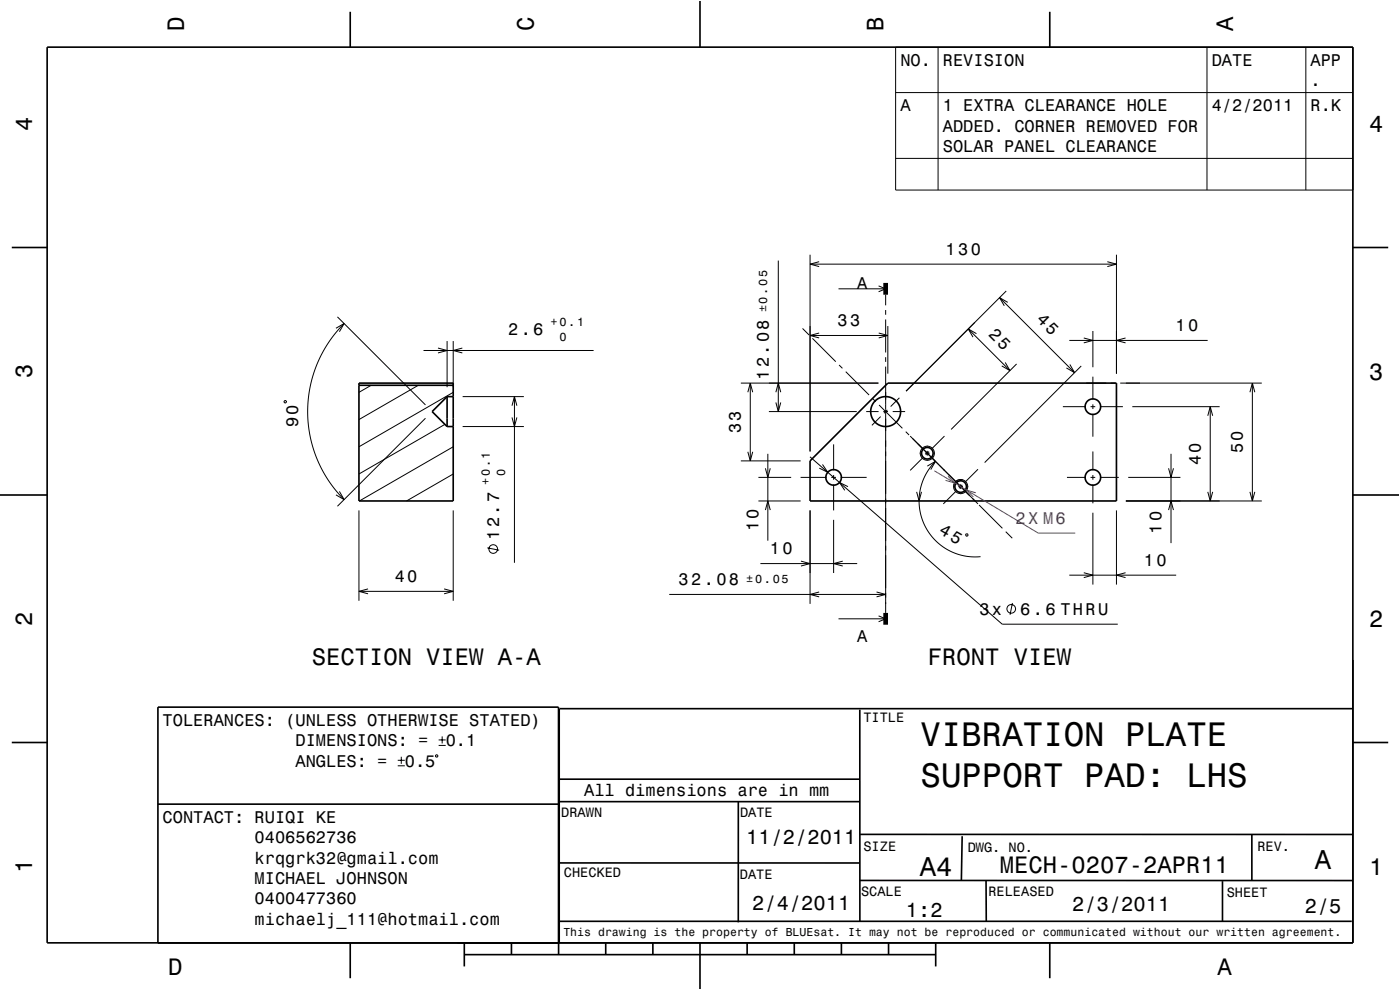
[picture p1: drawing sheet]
<svg xmlns="http://www.w3.org/2000/svg" width="297mm" height="210mm" viewBox="0 0 297 210" stroke-linecap="round" stroke-linejoin="round" font-family="sans-serif">
<g fill="none" stroke="#000" stroke-width=".21">
<path d="M190 10h97v30.3h-97zM190 19.6h97M199 10v30.3M256.1 10v30.3M277 10v30.3M190 33.6h97M165.1 55.3v32M171.8 54v41.8M171.8 56h65M173.8 55.5l-2 .5 2 .6M234.9 55.5l1.9 .5-1.9 .6M236.8 54v25.3"/>
<path d="M71.3 69.6l1.7-1-1 1.8M71.6 67.2l18.7 18.7M73 68.6l-1.7 1.9-1.5 2-1.3 2.1-1.2 2.5-.8 2.1-.7 2.7-.4 2.7-.1 2.5 .1 2.5 .3 2.7 .6 2.4 .8 2.4 1.1 2.3 1.4 2.3 1.6 2.2 1.8 2.1M89.8 74.3h36.1M92.9 73.8l1.9 .5-1.9 .6M94.8 72.3v9.8M96.1 72.3v9.8M98.1 73.8l-2 .5 2 .6M170.3 69.7l1.3 1.4M171.8 71.2h16.5M172.3 71.8l5 4.9M173.8 70.6l-2 .6 2 .5"/>
<path d="M177.9 61.3h10M178 77.4l.7 .7M179.4 78.8l5 5M186.4 60.6l1.5 .7-1.5 .6M186.4 70.6l1.9 .6-1.9 .5M187.9 62.5v2.3M187.9 65.8v1M187.9 67.8v7M187.9 75.8v1M187.9 77.8v52.2M188.3 69.2v10.1M205.4 69.8l8.8 8.8"/>
<path d="M207.1 70.8l-1.7-1 1 1.7M212.1 63.1l15.9 15.9M213.3 76.9l.9 1.7-1.7-1M213.5 61.7l-21.3 21.3M213.8 64.1l-1.7-1 1 1.8M215.7 77.2l-13.9 13.9M226.8 72.2h29.4M227 77.3l1 1.7-1.8-1M229.4 77.6l-20.5 20.5M229.9 71.7l1.9 .5-1.9 .5M231.8 70.2v7.7M231.8 79.9v4.9"/>
<path d="M238.8 71.7l-2 .5 2 .5M60.3 85.1l.3-.1 .2 .3-.4 .2zM78.7 81.7l-2.6 1.5M88.7 81.7l-12.6 7.3M90.3 88.7l-18.7 18.7M94.4 90l-18.3 10.5M96.1 94.8l-19.9 11.5M96.1 83.2l-20 11.6M98.1 90.5h13M98.1 84.1h13M108.6 86.1l.5-2 .6 2M108.6 88.5l.5 2 .6-2"/>
<path d="M109.1 84.1v35.3M157.2 81.3h29.1M157.2 97.8h12.6M158.6 83.2l.6-1.9 .5 1.9M158.6 95.8l.6 2 .5-2M159.2 81.3v16.5M162.4 99.3l.5 2 .5-2M162.9 96.3v18.4M163.1 87.3h18.7M164.6 85.4l.5 1.9 .5-1.9M164.6 83.2l.5-1.9 .5 1.9M171.8 96.9l40.8 35.5h24.5"/>
<path d="M174.5 98.5l1.1 1.7-1.8-.9M176.8 94.3v5.5M183.8 87.3h2.6M185.1 84.5l.7 .7M186.5 85.9l4.9 5M186.8 88.4l-1.8 1.8M187.4 87.3h1M188.2 86.9l-.7 .8M189.4 87.3h2.6M190.8 84.4l-1.9 1.8M192.1 91.6l.8 .7M193.1 92.5l2.6 2.6"/>
<path d="M193.6 93l5.6 5.6M195.1 96.1h.1M195.7 97.2l-2.6 2.6M196.2 96.1h1M196.7 98.9l1.8-1-1 1.7M196.7 94.5v.1M196.7 95.6v1M196.7 97.6v.1M197.1 95.8l-.7 .7M197.8 97.2l9.7 9.7M198.2 96.1h.1M198.5 97.9a11.9 11.9 0 0 0-2.4 13.4 11.9 11.9 0 0 0 11.9 6.8"/>
<path d="M200.4 92.5l-2.6 2.6M207.5 99.5l-2.6 2.7M225.5 86.3h4.8M230.4 81.3h4.2M231.3 86.3h1M231.8 85.8v1M231.8 87.8v4.8M231.8 95.8v4M233.3 86.3h4.9M235.6 81.3h1M237.6 81.3h30.1M240.2 86.3h18.5"/>
<path d="M247.9 99.3l.5 2 .5-2M248.4 96.3v18.9M256.2 88.2l.5-1.9 .6 1.9M256.7 86.3v20M265.2 83.2l.5-1.9 .5 1.9M265.7 81.3v25M72 104.2l1 1.8-1.7-1M76.1 108.3v19.1M96.1 100.5l-9.9 5.8M96.1 108.3v19.1M103.4 116.2l2.5 .5M160.9 106.3h8.9"/>
<path d="M160.9 101.3h6.9M161.3 119.5h20.5M162.4 108.2l.5-1.9 .5 1.9M169.8 101.3h5.5M169.9 119l1.9 .5-1.9 .6M171.8 108.3v19.8M176.3 101.3h1M176.8 100.8v1M176.8 102.8v5.5M176.8 110.3v11.2M178.3 101.3h5.6M178.8 119l-2 .5 2 .6"/>
<path d="M179.9 103.2l-1.8-.9 1.1 1.7M194.5 104.3l.5 2 .5-2M202.2 103.2h.1M202.7 104.3l-2.6 2.6M203.3 103.2h1M203.4 102.9l.7 .7M203.8 101.6v.1M203.8 102.7v1M203.8 104.7v.1M204.1 102.9l-.7 .7M204.9 113.3h.4v.4h-.4zM205.3 103.2h.1"/>
<path d="M207.7 107.1l5 5M213.4 112.8l1.3 1.4M226.3 101.3h4M231.3 101.3h1M231.8 100.8v1M231.8 102.8v4M231.8 108.8v15.2M233.3 101.3h4M236.8 108.3v15.7M238.8 106.3h28.9M239.3 101.3h11.1M247.9 108.2l.5-1.9 .5 1.9"/>
<path d="M256.2 104.3l.5 2 .6-2M265.2 104.3l.5 2 .5-2M76.1 125.4h20M78.1 124.9l-2 .5 2 .6M94.2 124.9l1.9 .5-1.9 .6M142 126.1h45.9M173.8 125.6l-2 .5 2 .5M177.9 131.3h10M186 125.6l1.9 .5-1.9 .5M186.4 130.6l1.5 .7-1.5 .6M214.8 127.9l-.5 2.5M226.8 122h22.7"/>
<path d="M229.9 121.5l1.9 .5-1.9 .5M238.8 121.5l-2 .5 2 .5M93.1 158.1h1.5M93.1 157h1.5M93.8 156.2v1.5M84.4 162.4h1.5M84.4 161.3h1.5M85.1 160.5v1.5M92.4 160.3l.3-.2 .2 .3-.3 .2z"/>
<circle cx="196.7" cy="96.1" r="1.5"/>
<circle cx="104.6" cy="116.5" r=".92"/>
<circle cx="203.8" cy="103.2" r="1.5"/>
<circle cx="214.5" cy="129.2" r=".92"/>
</g>
<path d="M198.2 99.9l22.1 13.2h7.8M201.1 101l1.4 1.4-1.9-.5M204.2 101.8a1.49 1.49 0 0 0-1.9 1.2M207 104.5l-1.9-.5 1.4 1.4" fill="none" stroke="#800080" stroke-width=".21"/>
<g fill="none" stroke="#000" stroke-width=".35">
<path d="M10 10h277v190h-277zM74.3 2.5v7.5M148.5 0v10M222.7 2.5v7.5M2.5 52.5h7.5M287 52.5h7.5M76.1 81.3h20v25h-20zM76.1 81.7h20M94.8 84.1h1.3M94.8 84.1l-3.1 3.2 3.1 3.2M94.8 90.5h1.3M94.8 84.1v6.4"/>
<path d="M171.8 97.8l16.5-16.5h48.5v25h-65zM0 105h10M287 105h10M2.5 157.5h7.5M118.6 150.3v49.6M118.8 150.3h168.2M182.4 150.5v44.9M287 157.5h7.5M33.5 170.6h85M118.5 170h63.8M118.7 165.3h63.6M156.6 170.1v25.6"/>
<path d="M182.5 177h104.5M204.1 177.4l-.2 9.3M265.6 177.1v9.7M118.5 195.4h168.3M118.8 183l63.5 .1M182.4 186.8h104.5M209.2 186.7v8.7M259.3 186.9v8.5M74.3 200v7.5M98.5 202.5h100M98.5 200v5M108.5 200v2.5"/>
<path d="M118.5 200h-85v-50h85v52.5M128.5 200v2.5M138.5 200v2.5M148.5 200v10M158.5 200v2.5M168.5 200v2.5M178.5 200v2.5M188.5 200v2.5M198.5 200v5M222.7 200v7.5"/>
<circle cx="187.9" cy="87.3" r="3.2"/>
<circle cx="196.7" cy="96.1" r="1.23"/>
<circle cx="231.8" cy="86.3" r="1.65"/>
<circle cx="176.8" cy="101.3" r="1.65"/>
<circle cx="203.8" cy="103.2" r="1.23"/>
<circle cx="231.8" cy="101.3" r="1.65"/>
</g>
<path d="M187.9 60v2.5M187.9 130v2.5" fill="none" stroke="#000" stroke-width="1" stroke-linecap="butt"/>
<path d="M0 0h297v210h-297" fill="none" stroke="#fff" stroke-width=".21"/>
<g font-size="7.2">
<text x="195.3" y="158.3">VIBRATION PLATE</text>
<text x="195.3" y="166.9">SUPPORT PAD: LHS</text>
</g>
<g font-size="5.8">
<text x="195.1" y="185.9">A4</text>
<text x="278.9" y="184.3">A</text>
</g>
<g font-size="5">
<text x="39" y="6.5" transform="rotate(-90 39 6.5)">D</text>
<text x="113.2" y="6.5" transform="rotate(-90 113.2 6.5)">C</text>
<text x="187.4" y="6.5" transform="rotate(-90 187.4 6.5)">B</text>
<text x="261.6" y="6.5" transform="rotate(-90 261.6 6.5)">A</text>
<text x="6.8" y="27.8" transform="rotate(-90 6.8 27.8)">4</text>
<text x="290.5" y="28.1">4</text>
<text x="6.8" y="80.3" transform="rotate(-90 6.8 80.3)">3</text>
<text x="290.5" y="80.6">3</text>
<text x="6.8" y="132.8" transform="rotate(-90 6.8 132.8)">2</text>
<text x="290.5" y="133.1">2</text>
<text x="66.1" y="141.1">SECTION VIEW A-A</text>
<text x="196.8" y="141.1">FRONT VIEW</text>
<text x="6.8" y="185.3" transform="rotate(-90 6.8 185.3)">1</text>
<text x="212.1" y="185.1">MECH-0207-2APR11</text>
<text x="290.5" y="185.6">1</text>
<text x="35.7" y="206.8">D</text>
<text x="258.3" y="206.8">A</text>
</g>
<g font-size="4.3">
<text x="158.3" y="179">11/2/2011</text>
<text x="159.6" y="193">2/4/2011</text>
<text x="192.2" y="194.6">1:2</text>
<text x="227.5" y="193.3">2/3/2011</text>
<text x="276.8" y="193.7">2/5</text>
</g>
<g font-size="3.6">
<text x="191" y="14">NO.</text>
<text x="200" y="14">REVISION</text>
<text x="257.1" y="14">DATE</text>
<text x="278" y="14">APP</text>
<text x="191" y="23.6">A</text>
<text x="200" y="23.6">1 EXTRA CLEARANCE HOLE</text>
<text x="257.1" y="23.6">4/2/2011</text>
<text x="278" y="18.3">.</text>
<text x="278" y="23.6">R.K</text>
<text x="200" y="27.9">ADDED. CORNER REMOVED FOR</text>
<text x="200" y="32.2">SOLAR PANEL CLEARANCE</text>
<text x="200.6" y="54">130</text>
<text x="181.8" y="61.3">A</text>
<text x="107.8" y="71.1">2.6</text>
<text x="177.7" y="69.2">33</text>
<text x="209.5" y="71.1" transform="rotate(45 209.5 71.1)">25</text>
<text x="219.7" y="68" transform="rotate(45 219.7 68)">45</text>
<text x="249.4" y="70.2">10</text>
<text x="163.1" y="80.6" transform="rotate(-90 163.1 80.6)">12.08</text>
<text x="63.3" y="90.6" transform="rotate(-90 63.3 90.6)">90</text>
<text x="157.2" y="91.9" transform="rotate(-90 157.2 91.9)">33</text>
<text x="254.7" y="98.7" transform="rotate(-90 254.7 98.7)">40</text>
<text x="263.7" y="96.2" transform="rotate(-90 263.7 96.2)">50</text>
<text x="160.9" y="112.7" transform="rotate(-90 160.9 112.7)">10</text>
<text x="199" y="113.2" transform="rotate(30 199 113.2)">45</text>
<text x="246.4" y="113.2" transform="rotate(-90 246.4 113.2)">10</text>
<text x="105.9" y="114.5" transform="rotate(-90 105.9 114.5)">12.7</text>
<text x="163.3" y="117.5">10</text>
<text x="83.7" y="123.4">40</text>
<text x="144" y="124.1">32.08</text>
<text x="242.7" y="120">10</text>
<text x="207.8" y="130.4">3x</text>
<text x="216.4" y="130.4">6.6 THRU</text>
<text x="181.8" y="136.3">A</text>
<text x="34.5" y="154">TOLERANCES: (UNLESS OTHERWISE STATED)</text>
<text x="62.7" y="158.3">DIMENSIONS: =</text>
<text x="94.6" y="158.3">0.1</text>
<text x="62.7" y="162.6">ANGLES: =</text>
<text x="85.9" y="162.6">0.5</text>
<text x="123.9" y="168.9">All dimensions are in mm</text>
<text x="34.5" y="174.5">CONTACT: RUIQI KE</text>
<text x="54" y="178.9">0406562736</text>
<text x="54" y="183.2">krqgrk32@gmail.com</text>
<text x="54" y="187.5">MICHAEL JOHNSON</text>
<text x="54" y="191.8">0400477360</text>
<text x="54" y="196.1">michaelj_111@hotmail.com</text>
</g>
<text font-size="3.6" fill="#800080" x="215.4" y="111.1">2X M6</text>
<g font-size="2.9">
<text x="183.2" y="153.2">TITLE</text>
<text x="119.1" y="173.3">DRAWN</text>
<text x="157" y="173.3">DATE</text>
<text x="183.2" y="180.5">SIZE</text>
<text x="205.3" y="180.7">DWG. NO.</text>
<text x="266.7" y="180.5">REV.</text>
<text x="119.6" y="186.1">CHECKED</text>
<text x="157" y="186.5">DATE</text>
<text x="182.7" y="190">SCALE</text>
<text x="209.7" y="190.1">RELEASED</text>
<text x="260.2" y="190.2">SHEET</text>
</g>
<g font-size="2.5">
<text x="116.8" y="69.1">+0.1</text>
<text x="162.7" y="66.3" transform="rotate(-90 162.7 66.3)">±0.05</text>
<text x="118.7" y="72.3">0</text>
<text x="107.1" y="101" transform="rotate(-90 107.1 101)">0</text>
<text x="103.9" y="102.9" transform="rotate(-90 103.9 102.9)">+0.1</text>
<text x="158.3" y="123.7">±0.05</text>
</g>
<text font-size="2.4" x="119.5" y="198.6">This drawing is the property of BLUEsat. It may not be reproduced or communicated without our written agreement.</text>
</svg>
